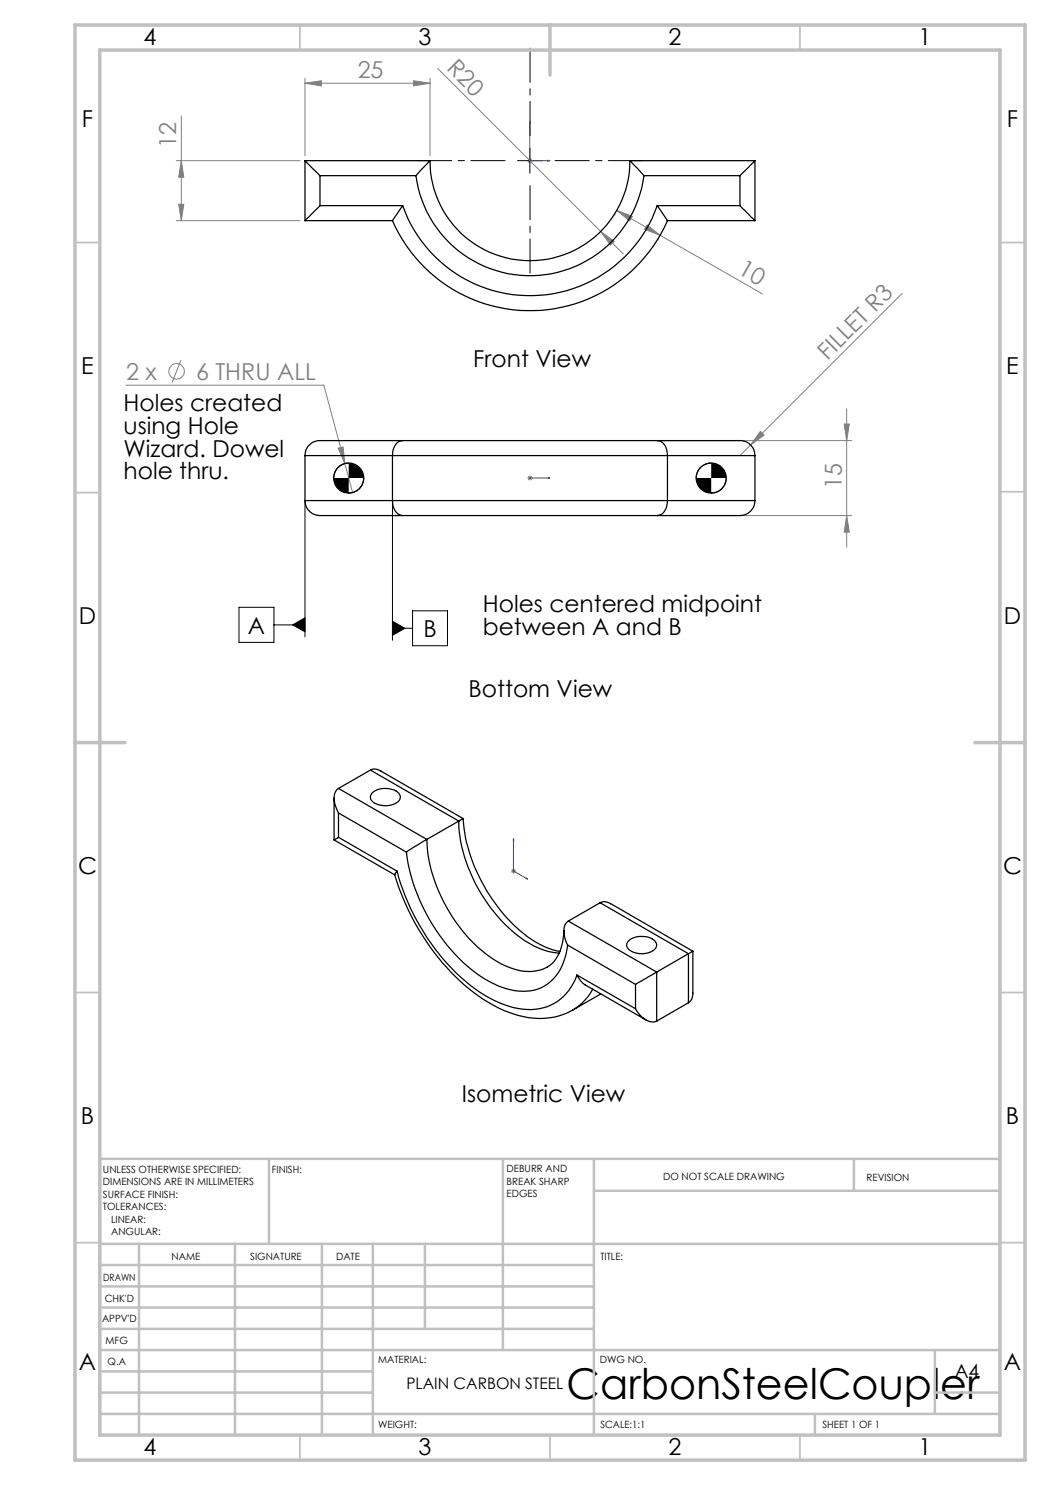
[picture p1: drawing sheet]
<svg xmlns="http://www.w3.org/2000/svg" width="210mm" height="297mm" viewBox="0 0 210 297" stroke-linecap="round" stroke-linejoin="round" font-family="sans-serif">
<g fill="none" stroke="#808080" stroke-width=".2">
<path d="M61 16.6l3.3-.4v1zM61 15.7v15.4M61 16.6h25M82.7 16.2l3.3 .4-3.3 .6zM86 15.7v15.4M87.5 13.7l32.6 32.6M35.2 32.1h24.8M36.3 32.1l.5 3.4h-1.1zM36.3 23.2v20.9M105.5 32.1h1M106 31.6v1M106.3 31.8l-.7 .7"/>
<path d="M35.2 44.1h24.8M35.7 40.8h1.1l-.5 3.3zM120.1 46.3l2.7 2-.7 .7zM120.1 46.3l4.5 4.5M122.8 43h.1M123.3 42.1l3.2 1.2-.6 .9zM123.3 42.1l29.2 16.7M129.4 45l2.6 2.1-3.1-1.2zM131.5 47.9h.1M180.4 58.7l-32.4 32.4M25.2 77h39.6l5.7 21.5M36.2 72l-1.8 4.5"/>
<path d="M67.6 89.6l1-.2 .4 3.3zM105.5 95.6h1M105.6 95.2l.7 .8M106 95.1v1M106.3 95.2l-.7 .8M132.4 88.1h38M152.1 86.3l.7 .7-2.7 2zM168.8 84.8h1.1l-.6 3.3zM169.3 81.8v27.7M132.4 103.1h38M169.3 103.1l.6 3.3h-1.1zM102.2 174.2h1"/>
<path d="M102.3 173.8l.7 .8M102.7 173.7v1M103 173.8l-.7 .8"/>
<circle cx="35.3" cy="74.3" r="1.56"/>
</g>
<g fill="none" stroke="#000" stroke-width=".2">
<path d="M103.5 32.1h5M106 29.6v5M69.7 92.6a3 3 0 0 0-3 3M72.7 95.6a2.95 2.95 0 0 1-3 3M142.2 92.6a3 3 0 0 0-3 3M145.2 95.6a2.95 2.95 0 0 1-3 3M61 100.1v27.3M78.5 100.1v28M47.8 121.5h7v7h-7zM54.8 125h6.2M58.5 125l2.5-1.4v2.8zM78.5 124.2l2.5 1.5-2.5 1.4z"/>
<path d="M78.5 125.7h4M82.5 122.2h7v6.9h-7z"/>
</g>
<path d="M106 24.2v7.9h4M106 24.2l.1 .4h-.2zM109.5 32.1h.5l-.5 .1zM105.9 95.6h.2zM106 95.6h.1M106 95.6h4M110 95.6h-.5h.5M102.7 167.7v6.5l2.8 1.6M102.7 167.7l.1 .4-.2-.1zM105.2 175.6l.3 .2h-.3z" fill="none" stroke="#00f" stroke-width=".2"/>
<path d="M101 32.1h-17.5M106 27.1v-17.5M106 37.1v17.5M111 32.1h17.5" fill="none" stroke="#000" stroke-width=".2" stroke-dasharray="15.2 1.3 1.3 1.3" stroke-dashoffset="8.4"/>
<g fill="none" stroke="#c0c0c0" stroke-width=".35">
<path d="M60 5v5M160 5v5M15 48.5h5M200 48.5h5M15 98.5h5M200 98.4h5M15 198.5h5M200 198.5h5M15 248.5h5M200 248.5h5M60 287v5M110 287v5"/>
<path d="M160 287v5"/>
</g>
<g fill="none" stroke="#c0c0c0" stroke-width=".5">
<path d="M53.8 231.8v17M100.6 231.8v38.2M118.8 231.8v55.2M118.8 238.2h81.2M170.8 231.8v6.4M200 231.8h-180v55.2M20 248.8h180M20 257.3h98.8M20 253h98.8M27.8 248.8v38.2M47 248.8v38.2M64.4 248.8v38.2"/>
<path d="M74.6 248.8v38.2M85 248.8v17M20 265.8h98.8M20 261.5h98.8M20 278.5h54.6M20 274.3h54.6M20 270h180M187 278.5h13M187 270v12.8M20 282.8h180M163 282.8v4.2"/>
</g>
<path d="M15 5h190v287h-190zM20 10h180v277h-180zM110 5v10M15 148.5h10M195 148.5h10" fill="none" stroke="#c0c0c0" stroke-width=".7"/>
<path d="M58.5 125l2.5 1.4v-2.8zM78.5 124.2l2.5 1.5-2.5 1.4zM139.2 95.6a2.95 2.95 0 0 0 3 3v-3zM142.2 92.6v3h3a3 3 0 0 0-3-3zM66.7 95.6a2.95 2.95 0 0 0 3 3v-3zM69.7 92.6v3h3a3 3 0 0 0-3-3z" fill="#000"/>
<g fill="#00f">
<path d="M109.5 32.1h.5l-.5 .1zM106 24.2l.1 .4h-.2z"/>
<path d="M109.5 95.6h.5zM105.9 95.6h.2zM105.2 175.6l.3 .2h-.3zM102.7 167.7l.1 .4-.2-.1z"/>
</g>
<g fill="#808080">
<path d="M120.1 46.3l2.7 2-.7 .7z"/>
<path d="M67.6 89.6l1-.2 .4 3.3z"/>
<path d="M152.1 86.3l.7 .7-2.7 2z"/>
<path d="M61 16.6l3.3-.4v1zM82.7 16.2l3.3 .4-3.3 .6z"/>
<path d="M35.7 40.8h1.1l-.5 3.3zM36.3 32.1l.5 3.4h-1.1z"/>
<path d="M168.8 84.8h1.1l-.6 3.3zM169.3 103.1l.6 3.3h-1.1z"/>
<path d="M123.3 42.1l3.2 1.2-.6 .9zM129.4 45l2.6 2.1-3.1-1.2z"/>
</g>
<g fill="none" stroke="#000" stroke-width=".25">
<path d="M61 32.1l3 3M61 32.1h25M61 32.1v12M64 35.1h19.2M64 35.1v6M83.2 35.1a23 23 0 0 0 22.8 20 23 23 0 0 0 22.8-20M86 32.1l-2.8 3M86 32.1a20 20 0 0 0 20 20 20 20 0 0 0 20-20M126 32.1l2.8 3M126 32.1h25M128.8 35.1h19.2M148 35.1v6"/>
<path d="M151 32.1l-3 3M151 32.1v12M61 44.1h17.5M64 41.1l-3 3M64 41.1h16.5M78.5 44.1a30 30 0 0 0 27.5 18 30 30 0 0 0 27.5-18M80.5 41.1a27 27 0 0 0 25.5 18 27 27 0 0 0 25.4-18M80.5 41.1l-2 3M131.4 41.1l2.1 3M131.4 41.1h16.6M133.5 44.1h17.5M148 41.1l3 3"/>
<path d="M61 91.1v9M61 91.1h17.5M78.5 91.1h55M78.5 91.1v9M80.5 88.1a2.63 2.63 0 0 0-2 3M80.5 88.1h50.9M80.5 88.1h-16.5a3 3 0 0 0-3 3M131.4 88.1a2.41 2.41 0 0 1 2.1 2.6v.4M131.4 88.1h16.6a3 3 0 0 1 3 3M133.5 91.1v9M133.5 91.1h17.5M151 91.1v9"/>
<path d="M61 100.1a3 3 0 0 0 3 3h16.5M61 100.1h17.5M78.5 100.1h55M78.5 100.1a2.68 2.68 0 0 0 2 3M80.5 103.1h50.9M133.5 100.1a2.68 2.68 0 0 1-2.1 3M133.5 100.1h17.5M151 100.1a3 3 0 0 1-3 3h-16.6M66.8 159.6v8.4M67.7 157.7a3.1 3.1 0 0 0-.5 3.9l.5 1M67.7 157.7l17.7 10.2M74.1 154l.6-.2 1.1 .2 16.8 9.7"/>
<path d="M74.1 154l-6.4 3.7M74.1 154l17.7 10.2M74.3 158.7a4.2 4.2 0 0 1 5.4-.1 1.29 1.29 0 0 1-.7 2.1 4.2 4.2 0 0 1-4.8-.7l-.1-.8zM66.8 168l12.2 7M67.7 167.5l-.9 .5M67.7 167.5l11.7 6.7M67.7 162.6v4.9M67.7 162.6l13.6 7.8M79 174.9a46.9 46.9 0 0 0 16.7 24.3 21 21 0 0 0 13.7 4.4l2.6-.5 2.5-1.1M79.4 174.2a43.3 43.3 0 0 0 16.6 24.2 17.1 17.1 0 0 0 11.8 3.4 9.8 9.8 0 0 0 7.6-6.8M79.4 174.2l-.4 .7M81.3 170.4a36.8 36.8 0 0 0 14.8 24.8 14.3 14.3 0 0 0 10.8 2.8 9 9 0 0 0 6.3-7.2l.3-1.8"/>
<path d="M85.4 167.9l-4.1 2.5M85.4 167.9a31.6 31.6 0 0 0 13.3 24 11.8 11.8 0 0 0 9.3 2.1l1.5-.6M91.8 164.2a30.7 30.7 0 0 0 7.8 19.1 21.2 21.2 0 0 0 10.3 7.1l1.9 .2M91.8 164.2l-6.4 3.7M92.6 163.7a33.1 33.1 0 0 0 9.3 20.4 19.1 19.1 0 0 0 10.1 6.2M92.6 163.7l-.8 .5M112.8 186.1a9.3 9.3 0 0 1-2.7 6.9l-.6 .4M113.5 189l13.6 7.9M113.7 184.2l-.5 .5a4.5 4.5 0 0 0 .3 4.3M113.7 184.2l17.6 10.2M115.4 195l.7 1.2 1 .8 12.1 7M115.4 195l11.7 6.8"/>
<path d="M118.6 197.8a11.3 11.3 0 0 1-4.1 4.2M120 180.5l.3-.1a2.05 2.05 0 0 1 1.8 .4M120 180.5l-6.3 3.7M120 180.5l17.7 10.2M120.2 198.8l-5.7 3.2M122.1 180.7l16.5 9.5M125.8 188.1a4.3 4.3 0 0 1 5.2 .1 1.29 1.29 0 0 1-.7 2.1 4.4 4.4 0 0 1-4.6-.5l-.3-.5-.1-.5zM127.1 196.9v4.9M131.3 194.4l-4.2 2.5M131.3 194.4v9.8M137.7 190.7l-6.4 3.7M137.7 190.7v9.9"/>
<path d="M138.6 190.2l-.9 .5M138.6 190.2v8.8l-.2 .8-.7 .8M127.1 201.8a4.4 4.4 0 0 0 3.6 2.6l.6-.2M137.7 200.6l-6.4 3.6"/>
<circle cx="69.7" cy="95.6" r="3"/>
<circle cx="142.2" cy="95.6" r="3"/>
</g>
<text font-size="8.5" x="113.3" y="279.7">CarbonSteelCoupler</text>
<g font-size="4.7">
<text x="28.7" y="9">4</text>
<text x="83.7" y="9">3</text>
<text x="133.7" y="9">2</text>
<text x="183.7" y="9">1</text>
<text x="16.4" y="25.5">F</text>
<text x="201.4" y="25.5">F</text>
<text x="16.3" y="74.7">E</text>
<text x="94.7" y="73.4">Front View</text>
<text x="201.3" y="74.7">E</text>
<text x="24.7" y="82.3">Holes created</text>
<text x="24.7" y="86.8">using Hole</text>
<text x="24.7" y="91.3">Wizard. Dowel</text>
<text x="24.7" y="95.8">hole thru.</text>
<text x="15.8" y="124.8">D</text>
<text x="96.6" y="122.4">Holes centered midpoint</text>
<text x="200.8" y="124.8">D</text>
<text x="49.6" y="126.7">A</text>
<text x="84.7" y="127.4">B</text>
<text x="96.6" y="127">between A and B</text>
<text x="93.7" y="139.3">Bottom View</text>
<text x="15.6" y="174.8">C</text>
<text x="200.6" y="174.8">C</text>
<text x="92.4" y="220.5">Isometric View</text>
<text x="16.2" y="224.7">B</text>
<text x="201.2" y="224.7">B</text>
<text x="15.8" y="274">A</text>
<text x="200.8" y="274">A</text>
<text x="28.7" y="291">4</text>
<text x="83.7" y="291">3</text>
<text x="133.7" y="291">2</text>
<text x="183.7" y="291">1</text>
</g>
<g font-size="4.7" fill="#808080">
<text x="71.5" y="15.6">25</text>
<text x="89.2" y="13.9" transform="rotate(45 89.2 13.9)">R20</text>
<text x="35.3" y="29.7" transform="rotate(-90 35.3 29.7)">12</text>
<text x="147.4" y="54.7" transform="rotate(30 147.4 54.7)">10</text>
<text x="25.2" y="76">2 x</text>
<text x="39.2" y="76">6 THRU ALL</text>
<text x="165.5" y="72.2" transform="rotate(-45 165.5 72.2)">FILLET R3</text>
<text x="168.3" y="97.8" transform="rotate(-90 168.3 97.8)">15</text>
</g>
<text font-size="3.9" x="190.9" y="275.5">A4</text>
<text font-size="3.2" x="81.3" y="277.9">PLAIN CARBON STEEL</text>
<g font-size="2">
<text x="20.6" y="234.6">UNLESS OTHERWISE SPECIFIED:</text>
<text x="20.6" y="237.1">DIMENSIONS ARE IN MILLIMETERS</text>
<text x="20.6" y="239.6">SURFACE FINISH:</text>
<text x="54.4" y="234.6">FINISH:</text>
<text x="101.3" y="234.5">DEBURR AND</text>
<text x="101.3" y="237">BREAK SHARP</text>
<text x="101.3" y="239.5">EDGES</text>
<text x="132.6" y="236">DO NOT SCALE DRAWING</text>
<text x="173.3" y="236.2">REVISION</text>
<text x="20.6" y="242.1">TOLERANCES:</text>
<text x="22.2" y="244.6">LINEAR:</text>
<text x="22.2" y="247.1">ANGULAR:</text>
<text x="34.3" y="252">NAME</text>
<text x="50" y="251.9">SIGNATURE</text>
<text x="67.2" y="251.9">DATE</text>
<text x="120.1" y="251.9">TITLE:</text>
<text x="20.6" y="256.1">DRAWN</text>
<text x="20.9" y="260.3">CHK'D</text>
<text x="20.4" y="264.4">APPV'D</text>
<text x="21.1" y="268.8">MFG</text>
<text x="21.5" y="273">Q.A</text>
<text x="75.6" y="272.5">MATERIAL:</text>
<text x="120" y="272.5">DWG NO.</text>
<text x="75.6" y="285.5">WEIGHT:</text>
<text x="120.1" y="285.6">SCALE:1:1</text>
<text x="164.5" y="285.6">SHEET 1 OF 1</text>
</g>
</svg>
